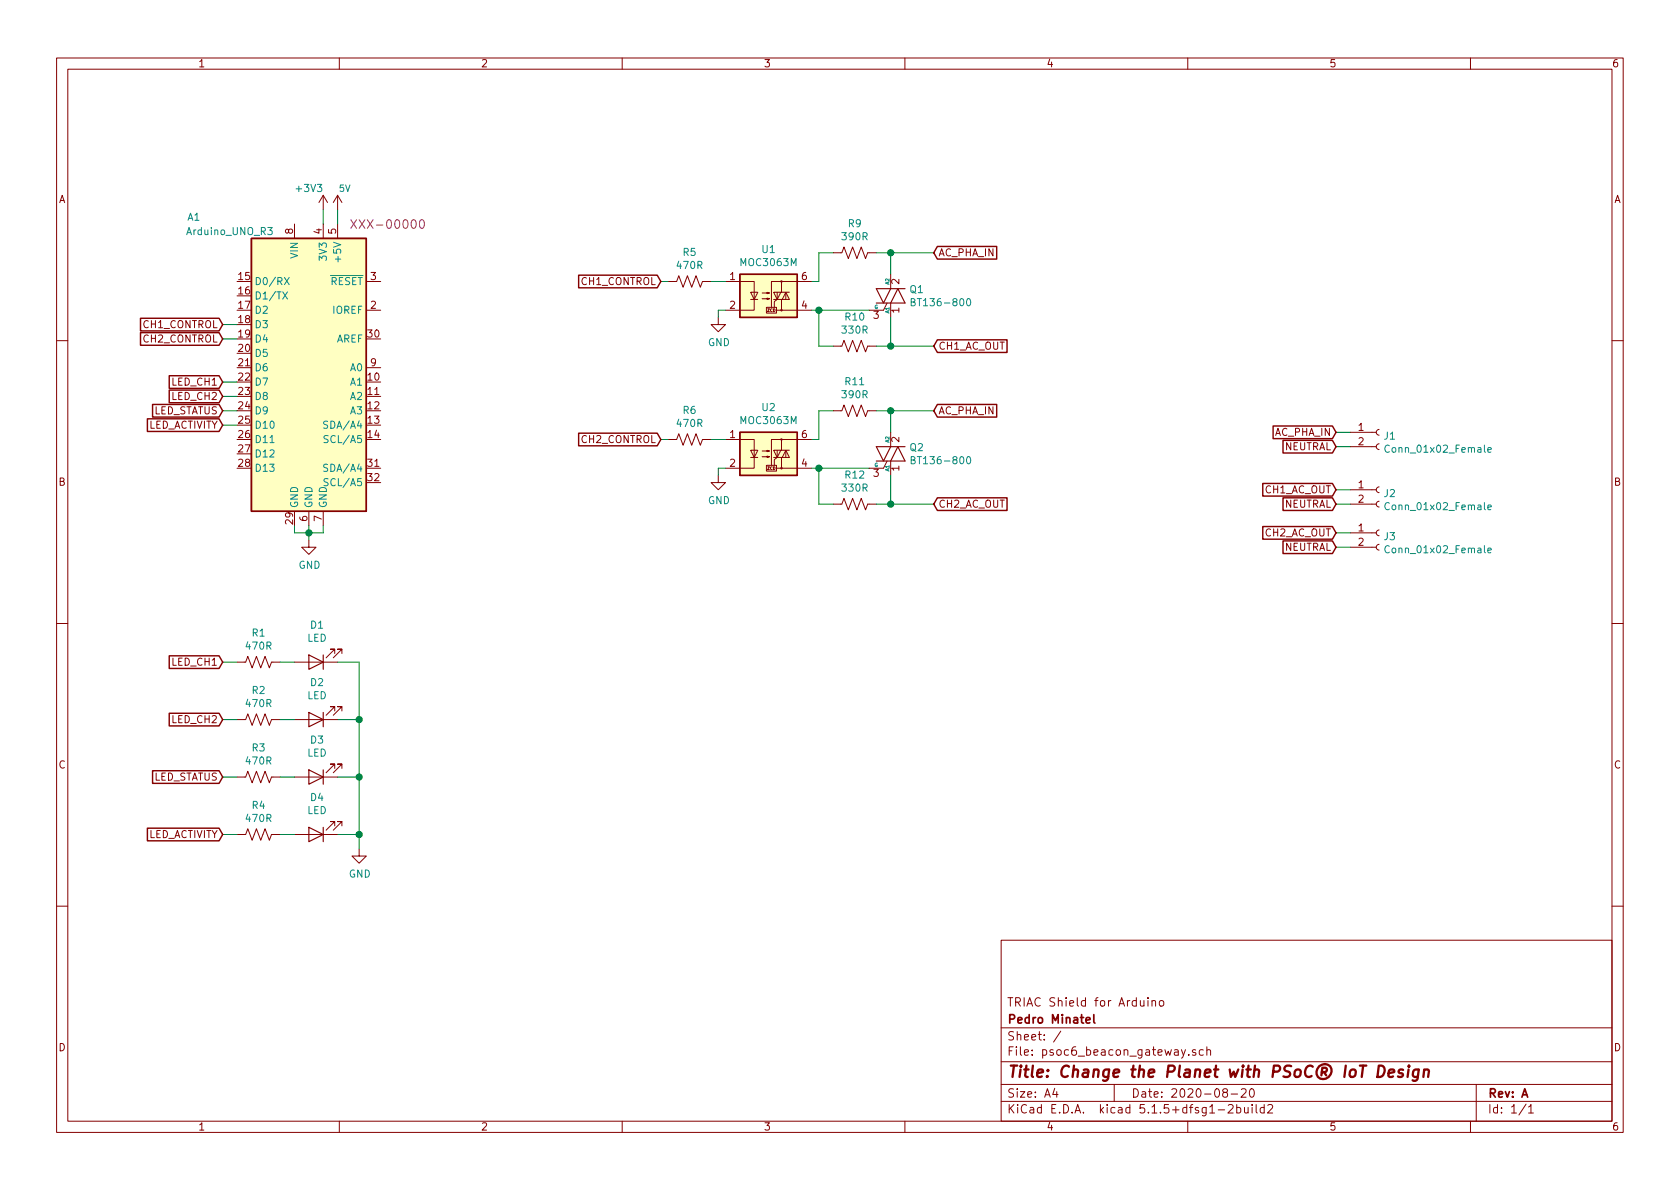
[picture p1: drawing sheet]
EESchema Schematic File Version 4
EELAYER 30 0
EELAYER END
$Descr A4 11693 8268
encoding utf-8
Sheet 1 1
Title "Change the Planet with PSoC® IoT Design"
Date "2020-08-20"
Rev "A"
Comp "Pedro Minatel"
Comment1 "TRIAC Shield for Arduino"
Comment2 ""
Comment3 ""
Comment4 ""
$EndDescr
$Comp
L MCU_Module:Arduino_UNO_R3 A1
U 1 1
P 2150 2550
F 0 "A1" H 1350 3600 50  0000 C CNN
F 1 "Arduino_UNO_R3" H 1600 3500 50  0000 C CNN
F 2 "Module:Arduino_UNO_R3" H 2150 2550 50  0001 C CIN
F 3 "https://www.arduino.cc/en/Main/arduinoBoardUno" H 2150 2550 50  0001 C CNN
	1    2150 2550
	1    0    0    -1  
$EndComp
$Comp
L power:+3V3 #PWR0101
U 1 1
P 2250 1450
F 0 "#PWR0101" H 2250 1300 50  0001 C CNN
F 1 "+3V3" H 2150 1600 50  0000 C CNN
F 2 "" H 2250 1450 50  0001 C CNN
F 3 "" H 2250 1450 50  0001 C CNN
	1    2250 1450
	1    0    0    -1  
$EndComp
$Comp
L SparkFun-PowerSymbols:5V #SUPPLY0101
U 1 1
P 2350 1450
F 0 "#SUPPLY0101" H 2400 1450 45  0001 L BNN
F 1 "5V" H 2400 1600 45  0000 C CNN
F 2 "XXX-00000" H 2700 1350 60  0000 C CNN
F 3 "" H 2350 1450 60  0001 C CNN
	1    2350 1450
	1    0    0    -1  
$EndComp
$Comp
L power:GND #PWR0102
U 1 1
P 2150 3750
F 0 "#PWR0102" H 2150 3500 50  0001 C CNN
F 1 "GND" H 2155 3577 50  0000 C CNN
F 2 "" H 2150 3750 50  0001 C CNN
F 3 "" H 2150 3750 50  0001 C CNN
	1    2150 3750
	1    0    0    -1  
$EndComp
Wire Wire Line
	2050 3650 2050 3700
Wire Wire Line
	2050 3700 2150 3700
Wire Wire Line
	2250 3700 2250 3650
Wire Wire Line
	2150 3750 2150 3700
Connection ~ 2150 3700
Wire Wire Line
	2150 3700 2250 3700
Wire Wire Line
	2150 3650 2150 3700
Wire Wire Line
	2350 1450 2350 1550
Wire Wire Line
	2250 1450 2250 1550
$Comp
L Triac_Thyristor:BT136-800 Q1
U 1 1
P 6200 2050
F 0 "Q1" H 6328 2096 50  0000 L CNN
F 1 "BT136-800" H 6328 2005 50  0000 L CNN
F 2 "Package_TO_SOT_SMD:TO-252-2" H 6400 1975 50  0001 L CIN
F 3 "http://www.micropik.com/PDF/BT136-600.pdf" H 6200 2050 50  0001 L CNN
	1    6200 2050
	1    0    0    -1  
$EndComp
$Comp
L Relay_SolidState:MOC3063M U1
U 1 1
P 5350 2050
F 0 "U1" H 5350 2375 50  0000 C CNN
F 1 "MOC3063M" H 5350 2284 50  0000 C CNN
F 2 "Package_DIP:DIP-6_W8.89mm_SMDSocket_LongPads" H 5150 1850 50  0001 L CIN
F 3 "http://www.fairchildsemi.com/ds/MO/MOC3061M.pdf" H 5350 2050 50  0001 L CNN
	1    5350 2050
	1    0    0    -1  
$EndComp
$Comp
L Device:R_US R5
U 1 1
P 4800 1950
F 0 "R5" V 4595 1950 50  0000 C CNN
F 1 "470R" V 4686 1950 50  0000 C CNN
F 2 "Resistor_SMD:R_0603_1608Metric" V 4840 1940 50  0001 C CNN
F 3 "~" H 4800 1950 50  0001 C CNN
	1    4800 1950
	0    1    1    0   
$EndComp
$Comp
L power:GND #PWR0103
U 1 1
P 5000 2200
F 0 "#PWR0103" H 5000 1950 50  0001 C CNN
F 1 "GND" H 5005 2027 50  0000 C CNN
F 2 "" H 5000 2200 50  0001 C CNN
F 3 "" H 5000 2200 50  0001 C CNN
	1    5000 2200
	1    0    0    -1  
$EndComp
Wire Wire Line
	5050 2150 5000 2150
Wire Wire Line
	5000 2150 5000 2200
Wire Wire Line
	4950 1950 5050 1950
Wire Wire Line
	4650 1950 4600 1950
Wire Wire Line
	5650 2150 5700 2150
$Comp
L Device:R_US R10
U 1 1
P 5950 2400
F 0 "R10" V 5745 2400 50  0000 C CNN
F 1 "330R" V 5836 2400 50  0000 C CNN
F 2 "Resistor_SMD:R_1206_3216Metric" V 5990 2390 50  0001 C CNN
F 3 "~" H 5950 2400 50  0001 C CNN
	1    5950 2400
	0    1    1    0   
$EndComp
$Comp
L Device:R_US R9
U 1 1
P 5950 1750
F 0 "R9" V 5745 1750 50  0000 C CNN
F 1 "390R" V 5836 1750 50  0000 C CNN
F 2 "Resistor_SMD:R_1206_3216Metric" V 5990 1740 50  0001 C CNN
F 3 "~" H 5950 1750 50  0001 C CNN
	1    5950 1750
	0    1    1    0   
$EndComp
Wire Wire Line
	5700 1750 5700 1950
Wire Wire Line
	5700 1950 5650 1950
Wire Wire Line
	6200 1750 6200 1900
Wire Wire Line
	6200 2200 6200 2400
Wire Wire Line
	5700 2400 5700 2150
Connection ~ 5700 2150
Wire Wire Line
	5700 2150 6050 2150
Wire Wire Line
	6100 2400 6200 2400
Wire Wire Line
	5700 2400 5800 2400
Wire Wire Line
	6100 1750 6200 1750
Wire Wire Line
	5700 1750 5800 1750
Wire Wire Line
	6200 1750 6500 1750
Connection ~ 6200 1750
Wire Wire Line
	6200 2400 6500 2400
Connection ~ 6200 2400
Text GLabel 4600 1950 0    50   Input ~ 0
CH1_CONTROL
Text GLabel 6500 1750 2    50   Input ~ 0
AC_PHA_IN
Text GLabel 6500 2400 2    50   Input ~ 0
CH1_AC_OUT
$Comp
L Triac_Thyristor:BT136-800 Q2
U 1 1
P 6200 3150
F 0 "Q2" H 6328 3196 50  0000 L CNN
F 1 "BT136-800" H 6328 3105 50  0000 L CNN
F 2 "Package_TO_SOT_SMD:TO-252-2" H 6400 3075 50  0001 L CIN
F 3 "http://www.micropik.com/PDF/BT136-600.pdf" H 6200 3150 50  0001 L CNN
	1    6200 3150
	1    0    0    -1  
$EndComp
$Comp
L Relay_SolidState:MOC3063M U2
U 1 1
P 5350 3150
F 0 "U2" H 5350 3475 50  0000 C CNN
F 1 "MOC3063M" H 5350 3384 50  0000 C CNN
F 2 "Package_DIP:DIP-6_W8.89mm_SMDSocket_LongPads" H 5150 2950 50  0001 L CIN
F 3 "http://www.fairchildsemi.com/ds/MO/MOC3061M.pdf" H 5350 3150 50  0001 L CNN
	1    5350 3150
	1    0    0    -1  
$EndComp
$Comp
L Device:R_US R6
U 1 1
P 4800 3050
F 0 "R6" V 4595 3050 50  0000 C CNN
F 1 "470R" V 4686 3050 50  0000 C CNN
F 2 "Resistor_SMD:R_0603_1608Metric" V 4840 3040 50  0001 C CNN
F 3 "~" H 4800 3050 50  0001 C CNN
	1    4800 3050
	0    1    1    0   
$EndComp
$Comp
L power:GND #PWR0104
U 1 1
P 5000 3300
F 0 "#PWR0104" H 5000 3050 50  0001 C CNN
F 1 "GND" H 5005 3127 50  0000 C CNN
F 2 "" H 5000 3300 50  0001 C CNN
F 3 "" H 5000 3300 50  0001 C CNN
	1    5000 3300
	1    0    0    -1  
$EndComp
Wire Wire Line
	5050 3250 5000 3250
Wire Wire Line
	5000 3250 5000 3300
Wire Wire Line
	4950 3050 5050 3050
Wire Wire Line
	4650 3050 4600 3050
Wire Wire Line
	5650 3250 5700 3250
$Comp
L Device:R_US R12
U 1 1
P 5950 3500
F 0 "R12" V 5745 3500 50  0000 C CNN
F 1 "330R" V 5836 3500 50  0000 C CNN
F 2 "Resistor_SMD:R_1206_3216Metric" V 5990 3490 50  0001 C CNN
F 3 "~" H 5950 3500 50  0001 C CNN
	1    5950 3500
	0    1    1    0   
$EndComp
$Comp
L Device:R_US R11
U 1 1
P 5950 2850
F 0 "R11" V 5745 2850 50  0000 C CNN
F 1 "390R" V 5836 2850 50  0000 C CNN
F 2 "Resistor_SMD:R_1206_3216Metric" V 5990 2840 50  0001 C CNN
F 3 "~" H 5950 2850 50  0001 C CNN
	1    5950 2850
	0    1    1    0   
$EndComp
Wire Wire Line
	5700 2850 5700 3050
Wire Wire Line
	5700 3050 5650 3050
Wire Wire Line
	6200 2850 6200 3000
Wire Wire Line
	6200 3300 6200 3500
Wire Wire Line
	5700 3500 5700 3250
Connection ~ 5700 3250
Wire Wire Line
	5700 3250 6050 3250
Wire Wire Line
	6100 3500 6200 3500
Wire Wire Line
	5700 3500 5800 3500
Wire Wire Line
	6100 2850 6200 2850
Wire Wire Line
	5700 2850 5800 2850
Wire Wire Line
	6200 2850 6500 2850
Connection ~ 6200 2850
Wire Wire Line
	6200 3500 6500 3500
Connection ~ 6200 3500
Text GLabel 4600 3050 0    50   Input ~ 0
CH2_CONTROL
Text GLabel 6500 2850 2    50   Input ~ 0
AC_PHA_IN
Text GLabel 6500 3500 2    50   Input ~ 0
CH2_AC_OUT
Wire Wire Line
	1650 2250 1550 2250
Wire Wire Line
	1650 2350 1550 2350
Wire Wire Line
	1650 2650 1550 2650
Wire Wire Line
	1650 2750 1550 2750
Wire Wire Line
	1650 2850 1550 2850
Wire Wire Line
	1550 2950 1650 2950
Text GLabel 1550 2250 0    50   Input ~ 0
CH1_CONTROL
Text GLabel 1550 2350 0    50   Input ~ 0
CH2_CONTROL
Text GLabel 1550 2650 0    50   Input ~ 0
LED_CH1
Text GLabel 1550 2750 0    50   Input ~ 0
LED_CH2
Text GLabel 1550 2850 0    50   Input ~ 0
LED_STATUS
Text GLabel 1550 2950 0    50   Input ~ 0
LED_ACTIVITY
$Comp
L Device:LED D1
U 1 1
P 2200 4600
F 0 "D1" H 2193 4345 50  0000 C CNN
F 1 "LED" H 2193 4436 50  0000 C CNN
F 2 "LED_SMD:LED_0805_2012Metric" H 2200 4600 50  0001 C CNN
F 3 "~" H 2200 4600 50  0001 C CNN
	1    2200 4600
	-1   0    0    1   
$EndComp
$Comp
L Device:LED D2
U 1 1
P 2200 5000
F 0 "D2" H 2193 4745 50  0000 C CNN
F 1 "LED" H 2193 4836 50  0000 C CNN
F 2 "LED_SMD:LED_0805_2012Metric" H 2200 5000 50  0001 C CNN
F 3 "~" H 2200 5000 50  0001 C CNN
	1    2200 5000
	-1   0    0    1   
$EndComp
$Comp
L Device:LED D3
U 1 1
P 2200 5400
F 0 "D3" H 2193 5145 50  0000 C CNN
F 1 "LED" H 2193 5236 50  0000 C CNN
F 2 "LED_SMD:LED_0805_2012Metric" H 2200 5400 50  0001 C CNN
F 3 "~" H 2200 5400 50  0001 C CNN
	1    2200 5400
	-1   0    0    1   
$EndComp
$Comp
L Device:LED D4
U 1 1
P 2200 5800
F 0 "D4" H 2193 5545 50  0000 C CNN
F 1 "LED" H 2193 5636 50  0000 C CNN
F 2 "LED_SMD:LED_0805_2012Metric" H 2200 5800 50  0001 C CNN
F 3 "~" H 2200 5800 50  0001 C CNN
	1    2200 5800
	-1   0    0    1   
$EndComp
$Comp
L Device:R_US R1
U 1 1
P 1800 4600
F 0 "R1" V 1595 4600 50  0000 C CNN
F 1 "470R" V 1686 4600 50  0000 C CNN
F 2 "Resistor_SMD:R_0603_1608Metric" V 1840 4590 50  0001 C CNN
F 3 "~" H 1800 4600 50  0001 C CNN
	1    1800 4600
	0    1    1    0   
$EndComp
$Comp
L Device:R_US R2
U 1 1
P 1800 5000
F 0 "R2" V 1595 5000 50  0000 C CNN
F 1 "470R" V 1686 5000 50  0000 C CNN
F 2 "Resistor_SMD:R_0603_1608Metric" V 1840 4990 50  0001 C CNN
F 3 "~" H 1800 5000 50  0001 C CNN
	1    1800 5000
	0    1    1    0   
$EndComp
$Comp
L Device:R_US R3
U 1 1
P 1800 5400
F 0 "R3" V 1595 5400 50  0000 C CNN
F 1 "470R" V 1686 5400 50  0000 C CNN
F 2 "Resistor_SMD:R_0603_1608Metric" V 1840 5390 50  0001 C CNN
F 3 "~" H 1800 5400 50  0001 C CNN
	1    1800 5400
	0    1    1    0   
$EndComp
$Comp
L Device:R_US R4
U 1 1
P 1800 5800
F 0 "R4" V 1595 5800 50  0000 C CNN
F 1 "470R" V 1686 5800 50  0000 C CNN
F 2 "Resistor_SMD:R_0603_1608Metric" V 1840 5790 50  0001 C CNN
F 3 "~" H 1800 5800 50  0001 C CNN
	1    1800 5800
	0    1    1    0   
$EndComp
$Comp
L power:GND #PWR0107
U 1 1
P 2500 5900
F 0 "#PWR0107" H 2500 5650 50  0001 C CNN
F 1 "GND" H 2505 5727 50  0000 C CNN
F 2 "" H 2500 5900 50  0001 C CNN
F 3 "" H 2500 5900 50  0001 C CNN
	1    2500 5900
	1    0    0    -1  
$EndComp
Wire Wire Line
	2350 4600 2500 4600
Wire Wire Line
	2500 4600 2500 5000
Wire Wire Line
	2350 5800 2500 5800
Connection ~ 2500 5800
Wire Wire Line
	2500 5800 2500 5900
Wire Wire Line
	2350 5400 2500 5400
Connection ~ 2500 5400
Wire Wire Line
	2500 5400 2500 5800
Wire Wire Line
	2350 5000 2500 5000
Connection ~ 2500 5000
Wire Wire Line
	2500 5000 2500 5400
Wire Wire Line
	1950 5000 2050 5000
Wire Wire Line
	1950 4600 2050 4600
Wire Wire Line
	1950 5400 2050 5400
Wire Wire Line
	1950 5800 2050 5800
Wire Wire Line
	1650 4600 1550 4600
Wire Wire Line
	1650 5000 1550 5000
Wire Wire Line
	1650 5400 1550 5400
Wire Wire Line
	1650 5800 1550 5800
Text GLabel 1550 4600 0    50   Input ~ 0
LED_CH1
Text GLabel 1550 5000 0    50   Input ~ 0
LED_CH2
Text GLabel 1550 5400 0    50   Input ~ 0
LED_STATUS
Text GLabel 1550 5800 0    50   Input ~ 0
LED_ACTIVITY
$Comp
L Connector:Conn_01x02_Female J1
U 1 1
P 9600 3000
F 0 "J1" H 9628 2976 50  0000 L CNN
F 1 "Conn_01x02_Female" H 9628 2885 50  0000 L CNN
F 2 "Connector_Phoenix_MC:PhoenixContact_MC_1,5_2-G-3.5_1x02_P3.50mm_Horizontal" H 9600 3000 50  0001 C CNN
F 3 "~" H 9600 3000 50  0001 C CNN
	1    9600 3000
	1    0    0    -1  
$EndComp
Wire Wire Line
	9400 3000 9300 3000
Wire Wire Line
	9400 3100 9300 3100
Text GLabel 9300 3000 0    50   Input ~ 0
AC_PHA_IN
Text GLabel 9300 3100 0    50   Input ~ 0
NEUTRAL
$Comp
L Connector:Conn_01x02_Female J2
U 1 1
P 9600 3400
F 0 "J2" H 9628 3376 50  0000 L CNN
F 1 "Conn_01x02_Female" H 9628 3285 50  0000 L CNN
F 2 "Connector_Phoenix_MC:PhoenixContact_MC_1,5_2-G-3.5_1x02_P3.50mm_Horizontal" H 9600 3400 50  0001 C CNN
F 3 "~" H 9600 3400 50  0001 C CNN
	1    9600 3400
	1    0    0    -1  
$EndComp
$Comp
L Connector:Conn_01x02_Female J3
U 1 1
P 9600 3700
F 0 "J3" H 9628 3676 50  0000 L CNN
F 1 "Conn_01x02_Female" H 9628 3585 50  0000 L CNN
F 2 "Connector_Phoenix_MC:PhoenixContact_MC_1,5_2-G-3.5_1x02_P3.50mm_Horizontal" H 9600 3700 50  0001 C CNN
F 3 "~" H 9600 3700 50  0001 C CNN
	1    9600 3700
	1    0    0    -1  
$EndComp
Wire Wire Line
	9400 3400 9300 3400
Wire Wire Line
	9400 3500 9300 3500
Wire Wire Line
	9400 3700 9300 3700
Wire Wire Line
	9400 3800 9300 3800
Text GLabel 9300 3400 0    50   Input ~ 0
CH1_AC_OUT
Text GLabel 9300 3700 0    50   Input ~ 0
CH2_AC_OUT
Text GLabel 9300 3500 0    50   Input ~ 0
NEUTRAL
Text GLabel 9300 3800 0    50   Input ~ 0
NEUTRAL
$EndSCHEMATC
